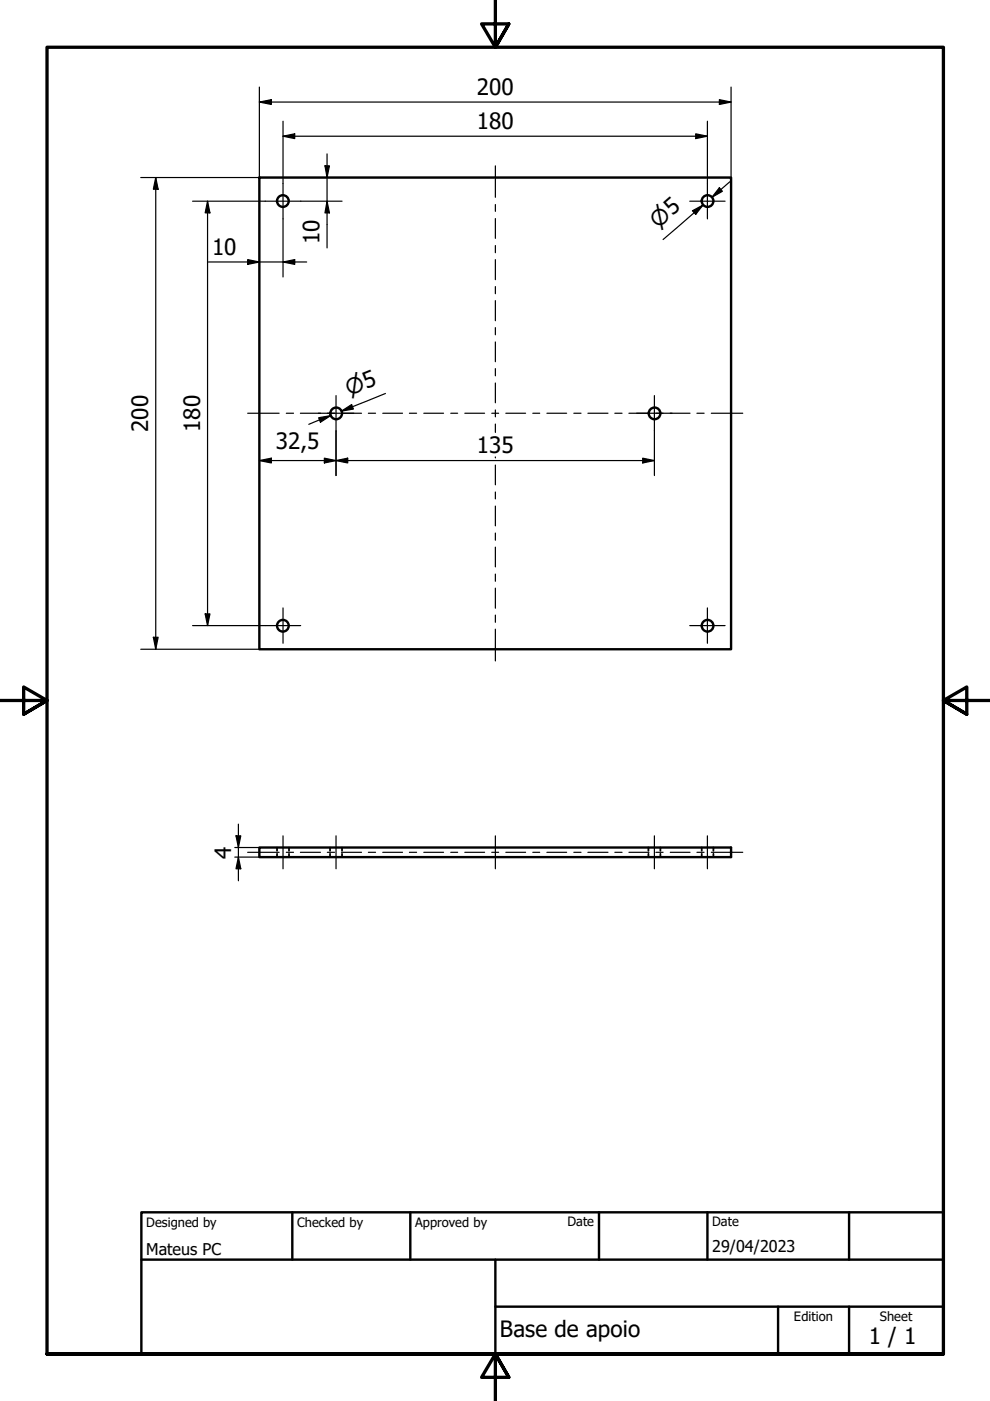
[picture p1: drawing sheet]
<svg xmlns="http://www.w3.org/2000/svg" width="210mm" height="297mm" viewBox="0 0 210 297" stroke-linecap="round" stroke-linejoin="round" font-family="sans-serif">
<!-- layer: Visible (ISO) -->
<g fill="none" stroke="#000" stroke-width=".51">
<path d="M55 37.6h100v100.1h-100zM55 179.7h100v2h-100z"/>
<circle cx="60" cy="42.6" r="1.24"/>
<circle cx="150" cy="42.6" r="1.24"/>
<circle cx="71.3" cy="87.6" r="1.24"/>
<circle cx="138.8" cy="87.6" r="1.24"/>
<circle cx="60" cy="132.7" r="1.24"/>
<circle cx="150" cy="132.7" r="1.24"/>
</g>
<!-- layer: Hidden (ISO) -->
<g fill="none" stroke="#000" stroke-width=".38">
<path d="M58.7 179.7v.7M61.3 179.7v.7M70 179.7v.7M72.5 179.7v.7M137.5 179.7v.7M140 179.7v.7M148.8 179.7v.7M151.3 179.7v.7M58.7 181v.7M61.3 181v.7M70 181v.7M72.5 181v.7"/>
<path d="M137.5 181v.7M140 181v.7M148.8 181v.7M151.3 181v.7"/>
</g>
<!-- layer: Border (ISO) -->
<path d="M105 0v10l-2.9-4.9h5.8l-2.9 4.9 2.9-4.9M0 148.5h10l-5-2.8v5.7l5-2.9-5 2.9M210 148.5h-10l5-2.8v5.7l-5-2.9 5 2.9M10 287.1v-277.1h190v277.1h-190h190M107.9 292l-2.9-4.9 2.9 4.9h-5.8l2.9-4.9v9.9" fill="none" stroke="#000" stroke-width=".7"/>
<!-- layer: Title (ISO) -->
<path d="M30 257h170v30.1h-170zM62 257v10.1M87 257v10.1M127 257v10.1M150 257v10.1M180 257v10.1M30 267.1h170M105 277h95M105 267.1v20M165 277v10.1M180 277v10.1" fill="none" stroke="#000" stroke-width=".51"/>
<!-- layer: Dimension (ISO) -->
<g fill="none" stroke="#000" stroke-width=".25">
<path d="M55 18.5v19.1h-25.2M155 18.5v19.1M33 37.6l.5 2.5h-1zM33 37.6v100.1M55 21.6l2.5-.5v1zM55 21.6h100M60 28.9l2.5-.5v1zM60 25.7v13.2M60 28.9h90M68.9 35.2h.9l-.5 2.4zM69.3 32.6v20M147.5 28.4l2.5 .5-2.5 .5z"/>
<path d="M150 25.7v13.2M152.5 21.1l2.5 .5-2.5 .5zM152.5 39.8l.7 .8-2.3 1.2zM154.7 38.5l-3.8 3.3M40.8 42.7h15.5M44 42.7l.5 2.4h-1zM44 42.7v89.9M44.2 55.5h20.8M52.5 55l2.5 .5-2.5 .6zM60 55.5l2.5-.5v1.1zM60 46.4v12.3M63.8 42.7h8.7"/>
<path d="M69.3 42.7l.5 2.4h-.9zM146.8 44.7l2.2-1.2-1.5 2zM147.2 45.1l1.8-1.6-8.4 7.3M55 97.6l2.5-.5v1.1zM55 97.6h83.7M67.6 88.6l2.5-.5-2.2 1.4zM68.8 97.1l2.4 .5-2.4 .6zM70.1 88.1l-4.6 1.9M71.2 97.6l2.5-.5v1.1zM71.2 91.4v9.4M72.4 87.2l2.1-1.4 .4 .9zM81.7 83.4l-9.3 3.8 2.3-1"/>
<path d="M136.3 97.1l2.4 .5-2.4 .6zM138.7 91.4v9.4M29.8 137.7h25.2M32.5 135.1h1l-.5 2.6zM40.8 132.6h15.5M43.5 130.2h1l-.5 2.4zM49.8 179.7h5.2M50 177.2h1.1l-.6 2.5zM50.5 174.7v12M49.8 181.7h5.2M50.5 181.7l.6 2.5h-1.1z"/>
</g>
<g fill="#000">
<path d="M55 21.6l2.5-.5v1z" fill-rule="evenodd"/>
<path d="M60 28.9l2.5-.5v1z" fill-rule="evenodd"/>
<path d="M68.9 35.2h.9l-.5 2.4z" fill-rule="evenodd"/>
<path d="M147.5 28.4l2.5 .5-2.5 .5z" fill-rule="evenodd"/>
<path d="M152.5 21.1l2.5 .5-2.5 .5z" fill-rule="evenodd"/>
<path d="M152.5 39.8l.7 .8-2.3 1.2z" fill-rule="evenodd"/>
<path d="M33 37.6l.5 2.5h-1z" fill-rule="evenodd"/>
<path d="M44 42.7l.5 2.4h-1z" fill-rule="evenodd"/>
<path d="M52.5 55l2.5 .5-2.5 .6z" fill-rule="evenodd"/>
<path d="M60 55.5l2.5-.5v1.1z" fill-rule="evenodd"/>
<path d="M69.3 42.7l.5 2.4h-.9z" fill-rule="evenodd"/>
<path d="M146.8 44.7l2.2-1.2-1.5 2z" fill-rule="evenodd"/>
<path d="M55 97.6l2.5-.5v1.1z" fill-rule="evenodd"/>
<path d="M67.6 88.6l2.5-.5-2.2 1.4z" fill-rule="evenodd"/>
<path d="M68.8 97.1l2.4 .5-2.4 .6z" fill-rule="evenodd"/>
<path d="M71.2 97.6l2.5-.5v1.1z" fill-rule="evenodd"/>
<path d="M72.4 87.2l2.1-1.4 .4 .9z" fill-rule="evenodd"/>
<path d="M136.3 97.1l2.4 .5-2.4 .6z" fill-rule="evenodd"/>
<path d="M32.5 135.1h1l-.5 2.6z" fill-rule="evenodd"/>
<path d="M43.5 130.2h1l-.5 2.4z" fill-rule="evenodd"/>
<path d="M50 177.2h1.1l-.6 2.5z" fill-rule="evenodd"/>
<path d="M50.5 181.7l.6 2.5h-1.1z" fill-rule="evenodd"/>
</g>
<!-- layer: Centerline (ISO) -->
<g fill="none" stroke="#000" stroke-width=".25">
<path d="M105 35.2v6.6M105 43.4v1.4M105 46.3v4.2M105 52.1v1.5M105 55v4.3M105 60.8v1.5M105 63.7v4.3M105 69.5v1.5M105 72.5v4.2M105 78.2v1.5M52.5 87.6h6.7M60.7 87.6h1.5"/>
<path d="M63.7 87.6h4.2M69.4 87.6h1.5M72.4 87.6h4.2M78.1 87.6h1.5M81.2 87.6h4.1M86.8 87.6h1.5M89.9 87.6h4.1M95.6 87.6h1.4M98.6 87.6h4.1M104.3 87.6h1.4M105 81.2v4.2M105 86.9v1.5"/>
<path d="M105 89.9v1.8M105 96.9v.2M105 98.6v4.2M107.3 87.6h4.1M113 87.6h1.4M116 87.6h4.1M121.7 87.6h1.5M124.7 87.6h4.2M130.4 87.6h1.5M133.3 87.6h4.3M139.1 87.6h1.5M142.1 87.6h4.2"/>
<path d="M147.8 87.6h1.5M150.8 87.6h6.7M105 104.3v1.5M105 107.3v4.2M105 113v1.5M105 116v4.2M105 121.7v1.5M105 124.7v4.3M105 130.4v1.5M105 133.4v6.7M60 177.2v7M71.2 177.2v7"/>
<path d="M105 177.2v7M138.7 177.2v7M150 177.2v7M52.5 180.7h6.7M60.7 180.7h1.5M63.7 180.7h4.2M69.4 180.7h1.5M72.4 180.7h4.2M78.1 180.7h1.5M81.2 180.7h4.1M86.8 180.7h1.5M89.9 180.7h4.1"/>
<path d="M95.6 180.7h1.4M98.6 180.7h4.1M104.3 180.7h1.4M107.3 180.7h4.1M113 180.7h1.4M116 180.7h4.1M121.7 180.7h1.5M124.7 180.7h4.2M130.4 180.7h1.5M133.3 180.7h4.3M139.1 180.7h1.5M142.1 180.7h4.2"/>
<path d="M147.8 180.7h1.5M150.8 180.7h6.7"/>
</g>
<!-- layer: Center Mark (ISO) -->
<path d="M60 38.9v7.5M150 38.9v7.5M56.3 42.7h7.5M146.2 42.7h7.5M67.5 87.6h7.5M71.2 83.9v7.5M135 87.6h7.5M138.7 83.9v7.5M56.3 132.6h7.5M60 128.9v7.5M146.2 132.6h7.5M150 128.9v7.5" fill="none" stroke="#000" stroke-width=".25"/>
<g font-size="4.8">
<text x="101.1" y="20.1">200</text>
<text x="101.1" y="27.3">180</text>
<text x="45" y="54">10</text>
<text x="67.8" y="51.8" transform="rotate(-90 67.8 51.8)">10</text>
<text x="31.4" y="91.6" transform="rotate(-90 31.4 91.6)">200</text>
<text x="42.4" y="91.6" transform="rotate(-90 42.4 91.6)">180</text>
<text x="58.5" y="95.2">32,5</text>
<text x="101.1" y="96.1">135</text>
<text x="49" y="182" transform="rotate(-90 49 182)">4</text>
<text x="106" y="283.4">Base de apoio</text>
<text x="184.2" y="285">1 / 1</text>
</g>
<g font-size="4.6">
<text x="139.6" y="48.5" transform="rotate(-41 139.6 48.5)">⌀5</text>
<text x="74" y="83.9" transform="rotate(-22 74 83.9)">⌀5</text>
</g>
<g font-size="3.4">
<text x="31" y="266">Mateus PC</text>
<text x="151" y="265.5">29/04/2023</text>
</g>
<g font-size="2.7">
<text x="31" y="260.1">Designed by</text>
<text x="63" y="260.1">Checked by</text>
<text x="88" y="260.1">Approved by</text>
<text x="120.3" y="260">Date</text>
<text x="151" y="260">Date</text>
<text x="168.3" y="280.1">Edition</text>
<text x="186.6" y="280.1">Sheet</text>
</g>
</svg>
